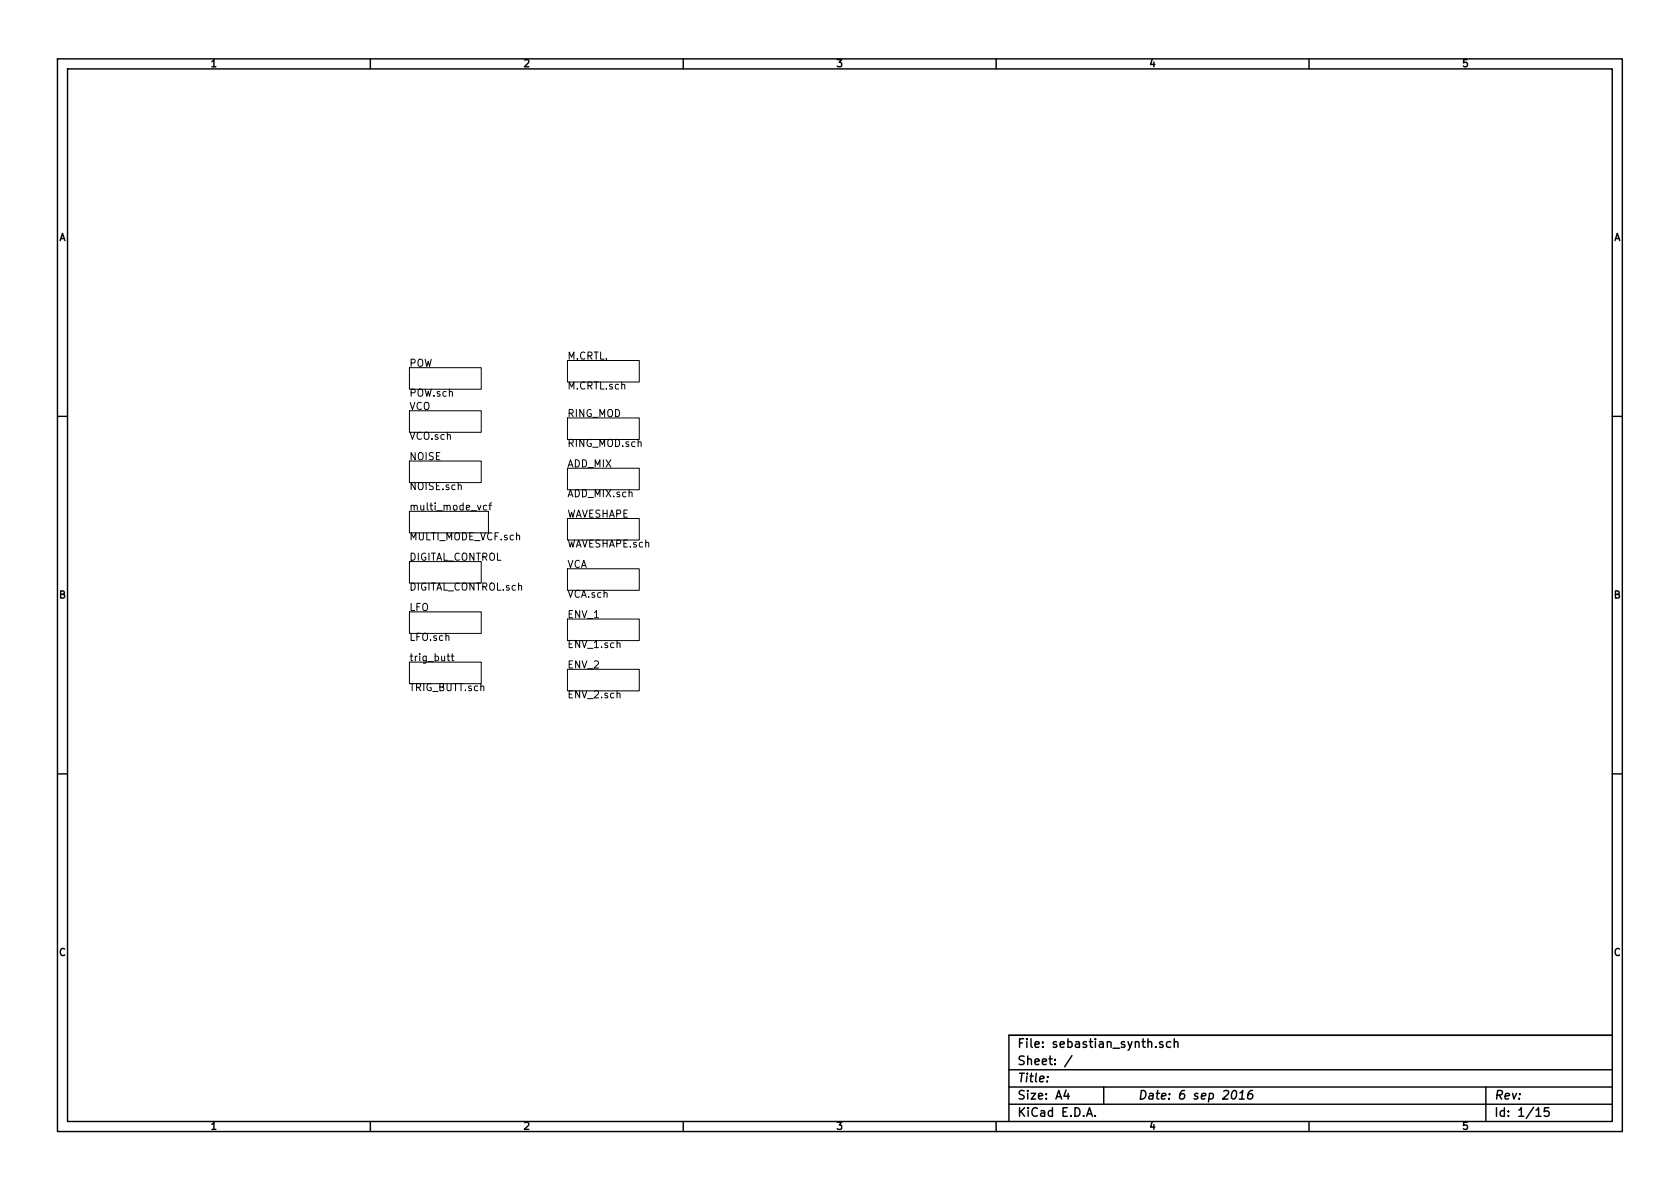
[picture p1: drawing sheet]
<svg xmlns="http://www.w3.org/2000/svg" width="297mm" height="210mm" viewBox="0 0 297 210" stroke-linecap="round" stroke-linejoin="round" font-family="sans-serif">
<g fill="none" stroke="#000" stroke-width=".25">
<path d="M10.2 10.4h276.6v189.7h-276.6zM11.9 12.2h273.2v186.1h-273.2zM65.5 10.4v1.8M120.8 10.4v1.8M176.1 10.4v1.8M231.4 10.4v1.8M10.2 73.6h1.7M285.1 73.6h1.7M10.2 136.8h1.7M285.1 136.8h1.7M65.5 198.3v1.8M120.8 198.3v1.8"/>
<path d="M176.1 198.3v1.8M178.4 189.2h106.7M178.4 195.3h106.7M178.4 192.2h106.7M185.2 190.4v.1M188.5 192.8l-.4 1h1M188.8 193.3v1.1M189.5 186.7l-1.3 1.9M192.1 197.4l.5-1.5 .5 1.5M192.3 197h.7M193.6 197.3v.1M195.1 192.2v3.1"/>
<path d="M204.3 185.1v.1M205.6 184.3l-.4-.1-.2 .2 .1 .2 .5 .2v.3h-.6M207 184.3a.48 .48 0 0 0-.7 0v.8l.3 .1 .4-.1M207.6 184.3h.1a.36 .36 0 0 1 .6 .1v.8M207.6 183.7v1.5M218 193l.3-.2a.88 .88 0 0 1-.3 1.6l-.2-.3a1.19 1.19 0 0 1 .2-1.1zM219.1 194.4h.9M219.2 193.3l.5-.5-.1 1.6M221.5 192.8a.72 .72 0 0 0-.9 .7v.6l.3 .3 .5-.2 .1-.6a.49 .49 0 0 0-.9 .1M231.4 198.3v1.8M262.7 192.2v6.1M271.6 196.3l.4-.4v1.5"/>
<path d="M271.6 197.4h.9M273.8 195.9h-.7l-.1 .7 .3-.1h.5l.1 .3-.1 .5-.2 .1-.6-.1M285.1 183.1h-106.7v15.2"/>
</g>
<g fill="none" stroke="#000" stroke-width=".18">
<path d="M72.4 72.6h12.7v3.8h-12.7zM72.4 65h12.7v3.8h-12.7zM100.3 73.9h12.7v3.8h-12.7zM100.3 63.7h12.7v3.9h-12.7zM72.4 99.3h12.7v3.8h-12.7zM72.4 90.4h14v3.8h-14zM72.4 81.5h12.7v3.8h-12.7zM86.1 89.4h-.4l-.2 .2 .1 .5h.5M86.4 89.4h.5M86.9 88.9l-.3 .2v1.1M100.3 91.7h12.7v3.8h-12.7zM100.3 82.8h12.7v3.8h-12.7z"/>
<path d="M72.4 108.2h12.7v3.8h-12.7zM72.4 117.1h12.7v3.8h-12.7zM79 116h.5M79.2 115.6v1.1l.3 .2M79.8 116h.5M80 115.6v1.1l.3 .2M100.3 109.5h12.7v3.8h-12.7zM100.3 118.4h12.7v3.8h-12.7zM100.3 100.6h12.7v3.8h-12.7z"/>
</g>
<g font-size="2.1">
<text x="179.9" y="185.4">File: sebastian_synth.sch</text>
<text x="179.9" y="191.5">Title:</text>
<text x="179.9" y="188.4">Sheet: /</text>
<text x="179.9" y="197.6">KiCad E.D.A.</text>
<text x="179.9" y="194.5">Size: A4</text>
<text x="201.2" y="194.5">Date: 6 sep 2016</text>
<text x="264.2" y="194.5">Rev:</text>
<text x="264.2" y="197.6">Id: 1/15</text>
</g>
<g font-size="1.8">
<text x="37.3" y="11.9">1</text>
<text x="92.7" y="11.9">2</text>
<text x="148" y="11.9">3</text>
<text x="203.3" y="11.9">4</text>
<text x="258.6" y="11.9">5</text>
<text x="10.4" y="42.7">A</text>
<text x="285.3" y="42.7">A</text>
<text x="72.4" y="64.9">POW</text>
<text x="100.3" y="63.6">M.CRTL.</text>
<text x="72.4" y="70.2">POW.sch</text>
<text x="100.3" y="68.9">M.CRTL.sch</text>
<text x="72.4" y="72.5">VCO</text>
<text x="72.4" y="77.8">VCO.sch</text>
<text x="100.3" y="73.8">RING_MOD</text>
<text x="72.4" y="81.4">NOISE</text>
<text x="100.3" y="82.7">ADD_MIX</text>
<text x="100.3" y="79.1">RING_MOD.sch</text>
<text x="72.4" y="86.7">NOISE.sch</text>
<text x="100.3" y="88">ADD_MIX.sch</text>
<text x="72.4" y="90.3">multi_mode_vcf</text>
<text x="72.4" y="95.6">MULTI_MODE_VCF.sch</text>
<text x="100.3" y="91.6">WAVESHAPE</text>
<text x="72.4" y="99.2">DIGITAL_CONTROL</text>
<text x="100.3" y="100.5">VCA</text>
<text x="100.3" y="96.9">WAVESHAPE.sch</text>
<text x="10.4" y="105.9">B</text>
<text x="72.4" y="104.5">DIGITAL_CONTROL.sch</text>
<text x="100.3" y="105.8">VCA.sch</text>
<text x="285.3" y="105.9">B</text>
<text x="72.4" y="108.1">LFO</text>
<text x="72.4" y="113.4">LFO.sch</text>
<text x="100.3" y="109.4">ENV_1</text>
<text x="72.4" y="117">trig_butt</text>
<text x="100.3" y="114.6">ENV_1.sch</text>
<text x="100.3" y="118.3">ENV_2</text>
<text x="72.4" y="122.3">TRIG_BUTT.sch</text>
<text x="100.3" y="123.5">ENV_2.sch</text>
<text x="10.4" y="169.1">C</text>
<text x="285.3" y="169.1">C</text>
<text x="37.3" y="199.8">1</text>
<text x="92.7" y="199.8">2</text>
<text x="148" y="199.8">3</text>
<text x="203.3" y="199.8">4</text>
<text x="258.6" y="199.8">5</text>
</g>
</svg>
